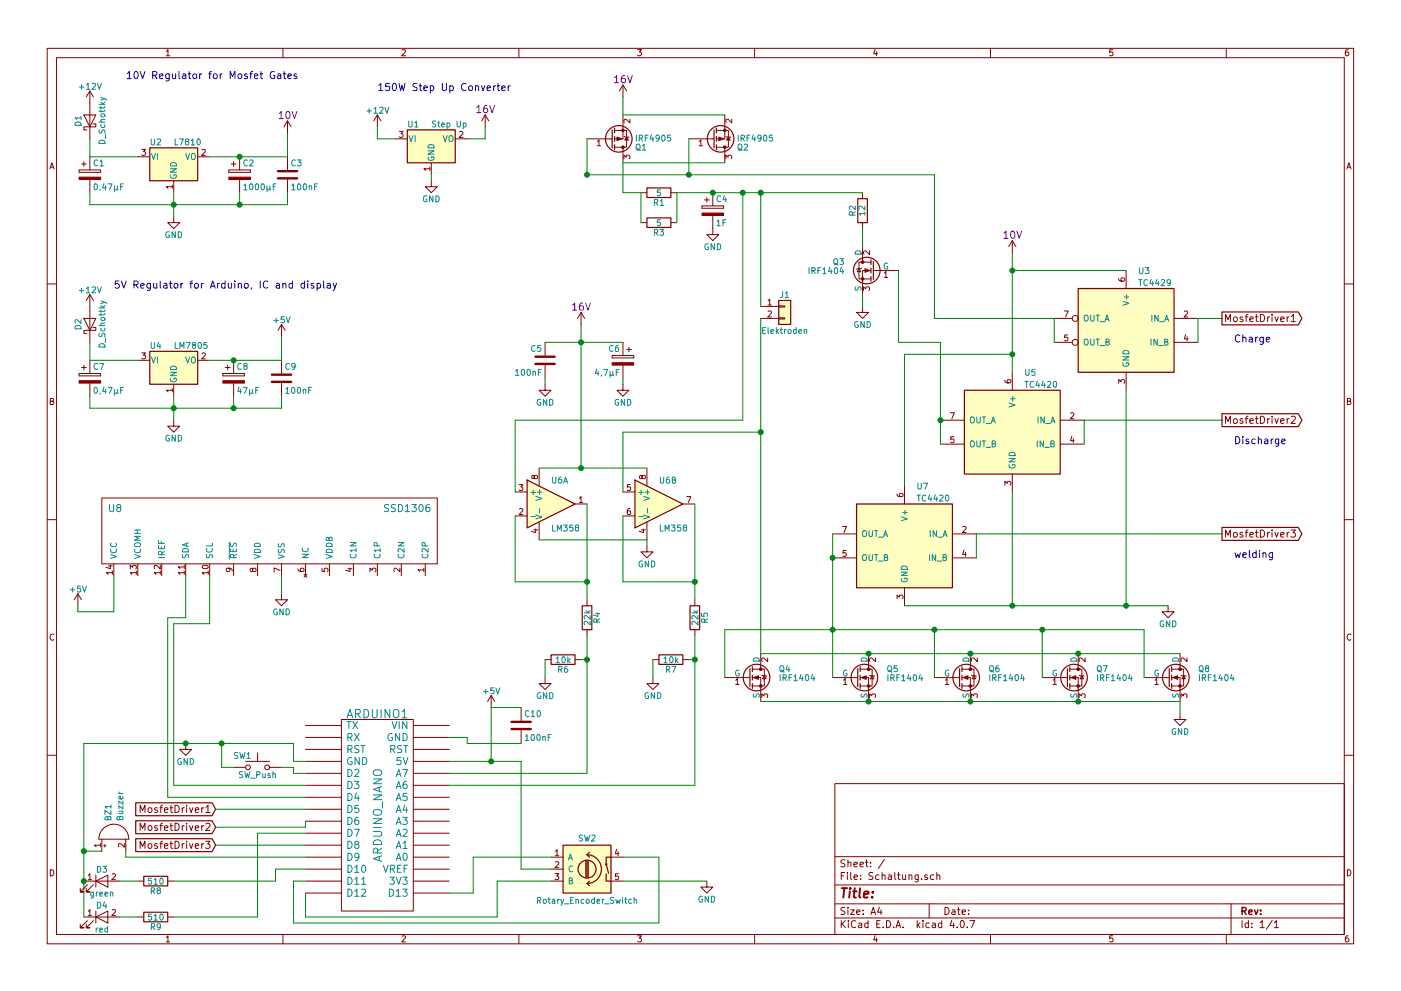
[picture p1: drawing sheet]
EESchema Schematic File Version 2
LIBS:power
LIBS:device
LIBS:switches
LIBS:relays
LIBS:motors
LIBS:transistors
LIBS:conn
LIBS:linear
LIBS:regul
LIBS:74xx
LIBS:cmos4000
LIBS:adc-dac
LIBS:memory
LIBS:xilinx
LIBS:microcontrollers
LIBS:dsp
LIBS:microchip
LIBS:analog_switches
LIBS:motorola
LIBS:texas
LIBS:intel
LIBS:audio
LIBS:interface
LIBS:digital-audio
LIBS:philips
LIBS:display
LIBS:cypress
LIBS:siliconi
LIBS:opto
LIBS:atmel
LIBS:contrib
LIBS:valves
LIBS:arduino
LIBS:SSD1306_OLED-0.91-128x32
LIBS:Rotary-Encoders
LIBS:Schaltung-cache
EELAYER 25 0
EELAYER END
$Descr A4 11693 8268
encoding utf-8
Sheet 1 1
Title ""
Date ""
Rev ""
Comp ""
Comment1 ""
Comment2 ""
Comment3 ""
Comment4 ""
$EndDescr
$Comp
L GND #PWR8
U 1 1
P 5950 1900
F 0 "#PWR8" H 5950 1650 50  0001 C CNN
F 1 "GND" H 5950 1750 50  0000 C CNN
F 2 "" H 5950 1900 50  0001 C CNN
F 3 "" H 5950 1900 50  0001 C CNN
	1    5950 1900
	1    0    0    -1  
$EndComp
$Comp
L CP C4
U 1 1
P 5950 1750
F 0 "C4" H 5975 1850 50  0000 L CNN
F 1 "1F" H 5975 1650 50  0000 L CNN
F 2 "" H 5988 1600 50  0001 C CNN
F 3 "" H 5950 1750 50  0001 C CNN
	1    5950 1750
	1    0    0    -1  
$EndComp
$Comp
L R R3
U 1 1
P 5500 1850
F 0 "R3" V 5580 1850 50  0000 C CNN
F 1 "5" V 5500 1850 50  0000 C CNN
F 2 "" V 5430 1850 50  0001 C CNN
F 3 "" H 5500 1850 50  0001 C CNN
	1    5500 1850
	0    1    1    0   
$EndComp
$Comp
L BUZ11 Q4
U 1 1
P 6250 5650
F 0 "Q4" H 6500 5725 50  0000 L CNN
F 1 "IRF1404" H 6500 5650 50  0000 L CNN
F 2 "TO_SOT_Packages_THT:TO-220_Vertical" H 6500 5575 50  0001 L CIN
F 3 "" H 6250 5650 50  0001 L CNN
	1    6250 5650
	1    0    0    -1  
$EndComp
$Comp
L BUZ11 Q5
U 1 1
P 7150 5650
F 0 "Q5" H 7400 5725 50  0000 L CNN
F 1 "IRF1404" H 7400 5650 50  0000 L CNN
F 2 "TO_SOT_Packages_THT:TO-220_Vertical" H 7400 5575 50  0001 L CIN
F 3 "" H 7150 5650 50  0001 L CNN
	1    7150 5650
	1    0    0    -1  
$EndComp
$Comp
L BUZ11 Q6
U 1 1
P 8000 5650
F 0 "Q6" H 8250 5725 50  0000 L CNN
F 1 "IRF1404" H 8250 5650 50  0000 L CNN
F 2 "TO_SOT_Packages_THT:TO-220_Vertical" H 8250 5575 50  0001 L CIN
F 3 "" H 8000 5650 50  0001 L CNN
	1    8000 5650
	1    0    0    -1  
$EndComp
$Comp
L BUZ11 Q7
U 1 1
P 8900 5650
F 0 "Q7" H 9150 5725 50  0000 L CNN
F 1 "IRF1404" H 9150 5650 50  0000 L CNN
F 2 "TO_SOT_Packages_THT:TO-220_Vertical" H 9150 5575 50  0001 L CIN
F 3 "" H 8900 5650 50  0001 L CNN
	1    8900 5650
	1    0    0    -1  
$EndComp
$Comp
L BUZ11 Q8
U 1 1
P 9750 5650
F 0 "Q8" H 10000 5725 50  0000 L CNN
F 1 "IRF1404" H 10000 5650 50  0000 L CNN
F 2 "TO_SOT_Packages_THT:TO-220_Vertical" H 10000 5575 50  0001 L CIN
F 3 "" H 9750 5650 50  0001 L CNN
	1    9750 5650
	1    0    0    -1  
$EndComp
$Comp
L BSS83P Q1
U 1 1
P 5100 1150
F 0 "Q1" H 5300 1225 50  0000 L CNN
F 1 "IRF4905" H 5300 1150 50  0000 L CNN
F 2 "TO_SOT_Packages_SMD:SOT-23" H 5300 1075 50  0001 L CIN
F 3 "" H 5100 1150 50  0001 L CNN
	1    5100 1150
	1    0    0    1   
$EndComp
$Comp
L BSS83P Q2
U 1 1
P 5950 1150
F 0 "Q2" H 6150 1225 50  0000 L CNN
F 1 "IRF4905" H 6150 1150 50  0000 L CNN
F 2 "TO_SOT_Packages_SMD:SOT-23" H 6150 1075 50  0001 L CIN
F 3 "" H 5950 1150 50  0001 L CNN
	1    5950 1150
	1    0    0    1   
$EndComp
$Comp
L GND #PWR24
U 1 1
P 9850 5950
F 0 "#PWR24" H 9850 5700 50  0001 C CNN
F 1 "GND" H 9850 5800 50  0000 C CNN
F 2 "" H 9850 5950 50  0001 C CNN
F 3 "" H 9850 5950 50  0001 C CNN
	1    9850 5950
	1    0    0    -1  
$EndComp
$Comp
L SW_Push SW1
U 1 1
P 2150 6400
F 0 "SW1" H 2200 6500 50  0000 L CNN
F 1 "SW_Push" H 2150 6340 50  0000 C CNN
F 2 "" H 2150 6600 50  0001 C CNN
F 3 "" H 2150 6600 50  0001 C CNN
	1    2150 6400
	-1   0    0    -1  
$EndComp
$Comp
L Conn_01x02 J1
U 1 1
P 6550 2550
F 0 "J1" H 6550 2650 50  0000 C CNN
F 1 "Elektroden" H 6550 2350 50  0000 C CNN
F 2 "" H 6550 2550 50  0001 C CNN
F 3 "" H 6550 2550 50  0001 C CNN
	1    6550 2550
	1    0    0    -1  
$EndComp
$Comp
L GND #PWR20
U 1 1
P 9750 5050
F 0 "#PWR20" H 9750 4800 50  0001 C CNN
F 1 "GND" H 9750 4900 50  0000 C CNN
F 2 "" H 9750 5050 50  0001 C CNN
F 3 "" H 9750 5050 50  0001 C CNN
	1    9750 5050
	-1   0    0    -1  
$EndComp
$Comp
L LM358 U6
U 1 1
P 4600 4200
F 0 "U6" H 4600 4400 50  0000 L CNN
F 1 "LM358" H 4600 4000 50  0000 L CNN
F 2 "" H 4600 4200 50  0001 C CNN
F 3 "" H 4600 4200 50  0001 C CNN
	1    4600 4200
	1    0    0    -1  
$EndComp
$Comp
L LM358 U6
U 2 1
P 5500 4200
F 0 "U6" H 5500 4400 50  0000 L CNN
F 1 "LM358" H 5500 4000 50  0000 L CNN
F 2 "" H 5500 4200 50  0001 C CNN
F 3 "" H 5500 4200 50  0001 C CNN
	2    5500 4200
	1    0    0    -1  
$EndComp
$Comp
L ARDUINO_NANO ARDUINO1
U 1 1
P 3150 6800
F 0 "ARDUINO1" H 3150 7650 70  0000 C CNN
F 1 "ARDUINO_NANO" V 3150 6800 70  0000 C CNN
F 2 "" H 3150 6800 60  0000 C CNN
F 3 "" H 3150 6800 60  0000 C CNN
	1    3150 6800
	1    0    0    -1  
$EndComp
$Comp
L AP1117-50 U4
U 1 1
P 1450 3000
F 0 "U4" H 1300 3125 50  0000 C CNN
F 1 "LM7805" H 1450 3125 50  0000 L CNN
F 2 "TO_SOT_Packages_SMD:SOT-223-3Lead_TabPin2" H 1450 3200 50  0001 C CNN
F 3 "" H 1550 2750 50  0001 C CNN
	1    1450 3000
	1    0    0    -1  
$EndComp
$Comp
L CP C7
U 1 1
P 750 3150
F 0 "C7" H 775 3250 50  0000 L CNN
F 1 "0,47µF" H 775 3050 50  0000 L CNN
F 2 "" H 788 3000 50  0001 C CNN
F 3 "" H 750 3150 50  0001 C CNN
	1    750  3150
	1    0    0    -1  
$EndComp
$Comp
L CP C8
U 1 1
P 1950 3150
F 0 "C8" H 1975 3250 50  0000 L CNN
F 1 "47µF" H 1975 3050 50  0000 L CNN
F 2 "" H 1988 3000 50  0001 C CNN
F 3 "" H 1950 3150 50  0001 C CNN
	1    1950 3150
	1    0    0    -1  
$EndComp
$Comp
L C C9
U 1 1
P 2350 3150
F 0 "C9" H 2375 3250 50  0000 L CNN
F 1 "100nF" H 2375 3050 50  0000 L CNN
F 2 "" H 2388 3000 50  0001 C CNN
F 3 "" H 2350 3150 50  0001 C CNN
	1    2350 3150
	1    0    0    -1  
$EndComp
$Comp
L GND #PWR16
U 1 1
P 1450 3500
F 0 "#PWR16" H 1450 3250 50  0001 C CNN
F 1 "GND" H 1450 3350 50  0000 C CNN
F 2 "" H 1450 3500 50  0001 C CNN
F 3 "" H 1450 3500 50  0001 C CNN
	1    1450 3500
	1    0    0    -1  
$EndComp
$Comp
L +5V #PWR13
U 1 1
P 2350 2800
F 0 "#PWR13" H 2350 2650 50  0001 C CNN
F 1 "+5V" H 2350 2940 50  0000 C CNN
F 2 "" H 2350 2800 50  0001 C CNN
F 3 "" H 2350 2800 50  0001 C CNN
	1    2350 2800
	1    0    0    -1  
$EndComp
$Comp
L GND #PWR17
U 1 1
P 5400 4550
F 0 "#PWR17" H 5400 4300 50  0001 C CNN
F 1 "GND" H 5400 4400 50  0000 C CNN
F 2 "" H 5400 4550 50  0001 C CNN
F 3 "" H 5400 4550 50  0001 C CNN
	1    5400 4550
	1    0    0    -1  
$EndComp
Text GLabel 10200 2650 2    60   Output ~ 0
MosfetDriver1
$Comp
L C C5
U 1 1
P 4550 3000
F 0 "C5" H 4575 3100 50  0000 L CNN
F 1 "100nF" H 4575 2900 50  0000 L CNN
F 2 "" H 4588 2850 50  0001 C CNN
F 3 "" H 4550 3000 50  0001 C CNN
	1    4550 3000
	-1   0    0    -1  
$EndComp
$Comp
L GND #PWR14
U 1 1
P 4550 3200
F 0 "#PWR14" H 4550 2950 50  0001 C CNN
F 1 "GND" H 4550 3050 50  0000 C CNN
F 2 "" H 4550 3200 50  0001 C CNN
F 3 "" H 4550 3200 50  0001 C CNN
	1    4550 3200
	-1   0    0    -1  
$EndComp
$Comp
L +5V #PWR23
U 1 1
P 4100 5900
F 0 "#PWR23" H 4100 5750 50  0001 C CNN
F 1 "+5V" H 4100 6040 50  0000 C CNN
F 2 "" H 4100 5900 50  0001 C CNN
F 3 "" H 4100 5900 50  0001 C CNN
	1    4100 5900
	1    0    0    -1  
$EndComp
$Comp
L GND #PWR25
U 1 1
P 1550 6200
F 0 "#PWR25" H 1550 5950 50  0001 C CNN
F 1 "GND" H 1550 6050 50  0000 C CNN
F 2 "" H 1550 6200 50  0001 C CNN
F 3 "" H 1550 6200 50  0001 C CNN
	1    1550 6200
	1    0    0    -1  
$EndComp
Text GLabel 10200 3500 2    60   Output ~ 0
MosfetDriver2
$Comp
L MIC4427 U7
U 1 1
P 7550 4550
F 0 "U7" H 7450 5050 50  0000 R CNN
F 1 "TC4420" H 7450 4950 50  0000 R CNN
F 2 "" H 7550 4250 50  0001 C CNN
F 3 "" H 7550 4250 50  0001 C CNN
	1    7550 4550
	-1   0    0    -1  
$EndComp
$Comp
L R R2
U 1 1
P 7200 1750
F 0 "R2" V 7280 1750 50  0000 C CNN
F 1 "12" V 7200 1750 50  0000 C CNN
F 2 "" V 7130 1750 50  0001 C CNN
F 3 "" H 7200 1750 50  0001 C CNN
	1    7200 1750
	-1   0    0    1   
$EndComp
$Comp
L BUZ11 Q3
U 1 1
P 7300 2250
F 0 "Q3" H 7550 2325 50  0000 L CNN
F 1 "IRF1404" H 7550 2250 50  0000 L CNN
F 2 "TO_SOT_Packages_THT:TO-220_Vertical" H 7550 2175 50  0001 L CIN
F 3 "" H 7300 2250 50  0001 L CNN
	1    7300 2250
	-1   0    0    -1  
$EndComp
$Comp
L GND #PWR11
U 1 1
P 7200 2550
F 0 "#PWR11" H 7200 2300 50  0001 C CNN
F 1 "GND" H 7200 2400 50  0000 C CNN
F 2 "" H 7200 2550 50  0001 C CNN
F 3 "" H 7200 2550 50  0001 C CNN
	1    7200 2550
	1    0    0    -1  
$EndComp
$Comp
L MIC4427 U5
U 1 1
P 8450 3600
F 0 "U5" H 8350 4100 50  0000 R CNN
F 1 "TC4420" H 8350 4000 50  0000 R CNN
F 2 "" H 8450 3300 50  0001 C CNN
F 3 "" H 8450 3300 50  0001 C CNN
	1    8450 3600
	-1   0    0    -1  
$EndComp
$Comp
L MIC4426 U3
U 1 1
P 9400 2750
F 0 "U3" H 9300 3250 50  0000 R CNN
F 1 "TC4429" H 9300 3150 50  0000 R CNN
F 2 "" H 9400 2450 50  0001 C CNN
F 3 "" H 9400 2450 50  0001 C CNN
	1    9400 2750
	-1   0    0    -1  
$EndComp
Text GLabel 10200 4450 2    60   Output ~ 0
MosfetDriver3
Text Notes 10300 3700 0    60   ~ 0
Discharge
Text Notes 10300 2850 0    60   ~ 0
Charge
Text Notes 10300 4650 0    60   ~ 0
welding
$Comp
L CP C6
U 1 1
P 5200 3000
F 0 "C6" H 5225 3100 50  0000 L CNN
F 1 "4,7µF" H 5225 2900 50  0000 L CNN
F 2 "" H 5238 2850 50  0001 C CNN
F 3 "" H 5200 3000 50  0001 C CNN
	1    5200 3000
	-1   0    0    -1  
$EndComp
$Comp
L GND #PWR15
U 1 1
P 5200 3200
F 0 "#PWR15" H 5200 2950 50  0001 C CNN
F 1 "GND" H 5200 3050 50  0000 C CNN
F 2 "" H 5200 3200 50  0001 C CNN
F 3 "" H 5200 3200 50  0001 C CNN
	1    5200 3200
	-1   0    0    -1  
$EndComp
Text GLabel 1800 6750 0    60   Input ~ 0
MosfetDriver1
Text GLabel 1800 6900 0    60   Input ~ 0
MosfetDriver2
Text GLabel 1800 7050 0    60   Input ~ 0
MosfetDriver3
$Comp
L R R4
U 1 1
P 4900 5150
F 0 "R4" V 4980 5150 50  0000 C CNN
F 1 "22k" V 4900 5150 50  0000 C CNN
F 2 "" V 4830 5150 50  0001 C CNN
F 3 "" H 4900 5150 50  0001 C CNN
	1    4900 5150
	1    0    0    -1  
$EndComp
$Comp
L R R5
U 1 1
P 5800 5150
F 0 "R5" V 5880 5150 50  0000 C CNN
F 1 "22k" V 5800 5150 50  0000 C CNN
F 2 "" V 5730 5150 50  0001 C CNN
F 3 "" H 5800 5150 50  0001 C CNN
	1    5800 5150
	1    0    0    -1  
$EndComp
$Comp
L R R6
U 1 1
P 4700 5500
F 0 "R6" V 4780 5500 50  0000 C CNN
F 1 "10k" V 4700 5500 50  0000 C CNN
F 2 "" V 4630 5500 50  0001 C CNN
F 3 "" H 4700 5500 50  0001 C CNN
	1    4700 5500
	0    1    1    0   
$EndComp
$Comp
L R R7
U 1 1
P 5600 5500
F 0 "R7" V 5680 5500 50  0000 C CNN
F 1 "10k" V 5600 5500 50  0000 C CNN
F 2 "" V 5530 5500 50  0001 C CNN
F 3 "" H 5600 5500 50  0001 C CNN
	1    5600 5500
	0    1    1    0   
$EndComp
$Comp
L GND #PWR21
U 1 1
P 4550 5650
F 0 "#PWR21" H 4550 5400 50  0001 C CNN
F 1 "GND" H 4550 5500 50  0000 C CNN
F 2 "" H 4550 5650 50  0001 C CNN
F 3 "" H 4550 5650 50  0001 C CNN
	1    4550 5650
	1    0    0    -1  
$EndComp
$Comp
L GND #PWR22
U 1 1
P 5450 5650
F 0 "#PWR22" H 5450 5400 50  0001 C CNN
F 1 "GND" H 5450 5500 50  0000 C CNN
F 2 "" H 5450 5650 50  0001 C CNN
F 3 "" H 5450 5650 50  0001 C CNN
	1    5450 5650
	1    0    0    -1  
$EndComp
$Comp
L SSD1306 U8
U 1 1
P 2250 4800
F 0 "U8" H 3600 5400 60  0000 R TNN
F 1 "SSD1306" H 900 5400 60  0000 L TNN
F 2 "" H 2250 4800 60  0001 C CNN
F 3 "" H 2250 4800 60  0001 C CNN
	1    2250 4800
	-1   0    0    -1  
$EndComp
$Comp
L +5V #PWR19
U 1 1
P 650 5050
F 0 "#PWR19" H 650 4900 50  0001 C CNN
F 1 "+5V" H 650 5190 50  0000 C CNN
F 2 "" H 650 5050 50  0001 C CNN
F 3 "" H 650 5050 50  0001 C CNN
	1    650  5050
	1    0    0    -1  
$EndComp
$Comp
L GND #PWR18
U 1 1
P 2350 4950
F 0 "#PWR18" H 2350 4700 50  0001 C CNN
F 1 "GND" H 2350 4800 50  0000 C CNN
F 2 "" H 2350 4950 50  0001 C CNN
F 3 "" H 2350 4950 50  0001 C CNN
	1    2350 4950
	1    0    0    -1  
$EndComp
$Comp
L Rotary_Encoder_Switch SW2
U 1 1
P 4900 7250
F 0 "SW2" H 4900 7510 50  0000 C CNN
F 1 "Rotary_Encoder_Switch" H 4900 6990 50  0000 C CNN
F 2 "" H 4800 7410 50  0001 C CNN
F 3 "" H 4900 7510 50  0001 C CNN
	1    4900 7250
	1    0    0    -1  
$EndComp
$Comp
L GND #PWR26
U 1 1
P 5900 7350
F 0 "#PWR26" H 5900 7100 50  0001 C CNN
F 1 "GND" H 5900 7200 50  0000 C CNN
F 2 "" H 5900 7350 50  0001 C CNN
F 3 "" H 5900 7350 50  0001 C CNN
	1    5900 7350
	1    0    0    -1  
$EndComp
$Comp
L +15V #PWR1
U 1 1
P 5200 800
F 0 "#PWR1" H 5200 650 50  0001 C CNN
F 1 "+15V" H 5200 940 50  0001 C CNN
F 2 "" H 5200 800 50  0001 C CNN
F 3 "" H 5200 800 50  0001 C CNN
F 4 "16V" H 5200 950 60  0000 C CNN "meins"
	1    5200 800 
	1    0    0    -1  
$EndComp
Connection ~ 5950 1600
Wire Wire Line
	5650 1600 7200 1600
Wire Wire Line
	8450 2100 8450 3100
Wire Wire Line
	750  3400 2350 3400
Wire Wire Line
	1950 3400 1950 3300
Wire Wire Line
	2350 3400 2350 3300
Wire Wire Line
	750  3000 1150 3000
Connection ~ 1950 3000
Wire Wire Line
	1450 3300 1450 3500
Connection ~ 1950 3400
Connection ~ 1450 3400
Wire Wire Line
	750  3000 750  2850
Wire Wire Line
	6350 5850 9850 5850
Connection ~ 9000 5850
Connection ~ 8100 5850
Connection ~ 7250 5850
Wire Wire Line
	9850 5850 9850 5950
Wire Wire Line
	6350 5450 9850 5450
Connection ~ 7250 5450
Connection ~ 8100 5450
Connection ~ 9000 5450
Wire Wire Line
	6350 2650 6350 5450
Wire Wire Line
	6050 950  5200 950 
Wire Wire Line
	6050 1350 5200 1350
Wire Wire Line
	5200 1350 5200 1600
Wire Wire Line
	5200 950  5200 800 
Wire Wire Line
	5750 1450 5750 1150
Wire Wire Line
	4500 3900 5400 3900
Wire Wire Line
	4500 4500 5400 4500
Connection ~ 6200 1600
Wire Wire Line
	2350 3000 2350 2800
Connection ~ 4850 3900
Connection ~ 5750 1450
Wire Wire Line
	6050 5650 6050 5250
Wire Wire Line
	6050 5250 9550 5250
Wire Wire Line
	6950 4450 6950 5650
Wire Wire Line
	7800 5250 7800 5650
Connection ~ 6950 5250
Wire Wire Line
	8700 5250 8700 5650
Connection ~ 7800 5250
Wire Wire Line
	9550 5250 9550 5650
Connection ~ 8700 5250
Wire Wire Line
	4850 2700 4850 3900
Wire Wire Line
	4550 2850 5200 2850
Wire Wire Line
	4550 3150 4550 3200
Wire Wire Line
	5400 4500 5400 4550
Wire Wire Line
	6200 1600 6200 3500
Wire Wire Line
	6200 3500 4300 3500
Wire Wire Line
	4300 3500 4300 4100
Wire Wire Line
	5200 4100 5200 3600
Wire Wire Line
	5200 3600 6350 3600
Connection ~ 6350 3600
Wire Wire Line
	4100 5900 4100 6350
Wire Wire Line
	3750 6350 4350 6350
Wire Wire Line
	4900 1450 7800 1450
Connection ~ 4900 1450
Wire Wire Line
	4900 1150 4900 1450
Wire Wire Line
	6350 1600 6350 2550
Connection ~ 6350 1600
Wire Wire Line
	7200 1900 7200 2050
Wire Wire Line
	7200 2450 7200 2550
Wire Wire Line
	9400 2250 8450 2250
Wire Wire Line
	7550 4050 7550 2950
Wire Wire Line
	7550 2950 8450 2950
Connection ~ 8450 2950
Wire Wire Line
	7550 5050 9750 5050
Wire Wire Line
	9400 3250 9400 5050
Connection ~ 9400 5050
Wire Wire Line
	8450 4100 8450 5050
Connection ~ 8450 5050
Wire Wire Line
	10200 2650 10000 2650
Wire Wire Line
	10000 2650 10000 2850
Wire Wire Line
	10200 3500 9050 3500
Wire Wire Line
	9050 3500 9050 3700
Wire Wire Line
	10200 4450 8150 4450
Wire Wire Line
	8150 4450 8150 4650
Wire Wire Line
	8800 2850 8800 2650
Wire Wire Line
	7800 1450 7800 2650
Wire Wire Line
	7800 2650 8800 2650
Wire Wire Line
	7850 2850 7850 3700
Wire Wire Line
	7850 2850 7500 2850
Wire Wire Line
	7500 2850 7500 2250
Connection ~ 7850 3500
Connection ~ 6950 4650
Connection ~ 4850 2850
Wire Wire Line
	5200 3150 5200 3200
Wire Wire Line
	700  6200 2450 6200
Wire Wire Line
	2450 6400 2350 6400
Wire Wire Line
	1950 6400 1850 6400
Wire Wire Line
	1850 6400 1850 6200
Connection ~ 1850 6200
Wire Wire Line
	2550 6900 2550 6850
Wire Wire Line
	1800 7050 2550 7050
Wire Wire Line
	1800 6900 2550 6900
Wire Wire Line
	1800 6750 2550 6750
Wire Wire Line
	5200 4300 5200 4850
Wire Wire Line
	5200 4850 5800 4850
Connection ~ 5800 4850
Wire Wire Line
	4300 4300 4300 4850
Wire Wire Line
	4300 4850 4900 4850
Connection ~ 4900 4850
Wire Wire Line
	4900 4200 4900 5000
Wire Wire Line
	5800 4200 5800 5000
Wire Wire Line
	4900 5300 4900 6450
Wire Wire Line
	4900 5500 4850 5500
Wire Wire Line
	4550 5500 4550 5650
Wire Wire Line
	5800 5300 5800 6550
Wire Wire Line
	5800 5500 5750 5500
Wire Wire Line
	5450 5500 5450 5650
Wire Wire Line
	4900 6450 3750 6450
Connection ~ 4900 5500
Wire Wire Line
	5800 6550 3750 6550
Connection ~ 5800 5500
Wire Wire Line
	2450 6200 2450 6350
Wire Wire Line
	2450 6350 2550 6350
Wire Wire Line
	2450 6400 2450 6450
Wire Wire Line
	2450 6450 2550 6450
Wire Wire Line
	2550 6550 1450 6550
Wire Wire Line
	1450 6550 1450 5200
Wire Wire Line
	1450 5200 1750 5200
Wire Wire Line
	1750 5200 1750 4800
Wire Wire Line
	2550 6650 1400 6650
Wire Wire Line
	1400 6650 1400 5150
Wire Wire Line
	1400 5150 1550 5150
Wire Wire Line
	1550 5150 1550 4800
Wire Wire Line
	950  4800 950  5100
Wire Wire Line
	950  5100 650  5100
Wire Wire Line
	650  5100 650  5050
Wire Wire Line
	2350 4800 2350 4950
Wire Wire Line
	5500 7150 5500 7700
Connection ~ 4100 6350
Wire Wire Line
	4600 7150 3950 7150
Wire Wire Line
	3950 7150 3950 7450
Wire Wire Line
	3950 7450 3750 7450
Wire Wire Line
	2550 7350 2450 7350
Wire Wire Line
	2450 7350 2450 7700
Wire Wire Line
	4150 7650 4150 7350
Wire Wire Line
	4150 7350 4600 7350
Wire Wire Line
	2550 7450 2550 7650
Wire Wire Line
	2550 7650 4150 7650
Wire Wire Line
	4600 7250 4350 7250
Wire Wire Line
	2450 7700 5500 7700
Wire Wire Line
	4350 7250 4350 6350
Wire Wire Line
	5200 7150 5500 7150
Wire Wire Line
	5200 7350 5900 7350
$Comp
L R R1
U 1 1
P 5500 1600
F 0 "R1" V 5580 1600 50  0000 C CNN
F 1 "5" V 5500 1600 50  0000 C CNN
F 2 "" V 5430 1600 50  0001 C CNN
F 3 "" H 5500 1600 50  0001 C CNN
	1    5500 1600
	0    1    1    0   
$EndComp
Wire Wire Line
	5350 1600 5350 1850
Wire Wire Line
	5650 1600 5650 1850
Wire Wire Line
	5200 1600 5350 1600
$Comp
L AP1117-50 U2
U 1 1
P 1450 1300
F 0 "U2" H 1300 1425 50  0000 C CNN
F 1 "L7810" H 1450 1425 50  0000 L CNN
F 2 "TO_SOT_Packages_SMD:SOT-223-3Lead_TabPin2" H 1450 1500 50  0001 C CNN
F 3 "" H 1550 1050 50  0001 C CNN
	1    1450 1300
	1    0    0    -1  
$EndComp
$Comp
L CP C1
U 1 1
P 750 1450
F 0 "C1" H 775 1550 50  0000 L CNN
F 1 "0,47µF" H 775 1350 50  0000 L CNN
F 2 "" H 788 1300 50  0001 C CNN
F 3 "" H 750 1450 50  0001 C CNN
	1    750  1450
	1    0    0    -1  
$EndComp
$Comp
L CP C2
U 1 1
P 2000 1450
F 0 "C2" H 2025 1550 50  0000 L CNN
F 1 "1000µF" H 2025 1350 50  0000 L CNN
F 2 "" H 2038 1300 50  0001 C CNN
F 3 "" H 2000 1450 50  0001 C CNN
	1    2000 1450
	1    0    0    -1  
$EndComp
$Comp
L C C3
U 1 1
P 2400 1450
F 0 "C3" H 2425 1550 50  0000 L CNN
F 1 "100nF" H 2425 1350 50  0000 L CNN
F 2 "" H 2438 1300 50  0001 C CNN
F 3 "" H 2400 1450 50  0001 C CNN
	1    2400 1450
	1    0    0    -1  
$EndComp
$Comp
L GND #PWR7
U 1 1
P 1450 1800
F 0 "#PWR7" H 1450 1550 50  0001 C CNN
F 1 "GND" H 1450 1650 50  0000 C CNN
F 2 "" H 1450 1800 50  0001 C CNN
F 3 "" H 1450 1800 50  0001 C CNN
	1    1450 1800
	1    0    0    -1  
$EndComp
Wire Wire Line
	750  1700 2400 1700
Wire Wire Line
	2000 1700 2000 1600
Wire Wire Line
	2400 1700 2400 1600
Wire Wire Line
	750  1300 1150 1300
Connection ~ 2000 1300
Wire Wire Line
	1450 1600 1450 1800
Connection ~ 2000 1700
Connection ~ 1450 1700
Wire Wire Line
	750  1300 750  1150
Wire Wire Line
	2400 1300 2400 1100
$Comp
L +12V #PWR2
U 1 1
P 750 850
F 0 "#PWR2" H 750 700 50  0001 C CNN
F 1 "+12V" H 750 990 50  0000 C CNN
F 2 "" H 750 850 50  0001 C CNN
F 3 "" H 750 850 50  0001 C CNN
	1    750  850 
	1    0    0    -1  
$EndComp
$Comp
L +12V #PWR10
U 1 1
P 750 2550
F 0 "#PWR10" H 750 2400 50  0001 C CNN
F 1 "+12V" H 750 2690 50  0000 C CNN
F 2 "" H 750 2550 50  0001 C CNN
F 3 "" H 750 2550 50  0001 C CNN
	1    750  2550
	1    0    0    -1  
$EndComp
$Comp
L +15V #PWR5
U 1 1
P 2400 1100
F 0 "#PWR5" H 2400 950 50  0001 C CNN
F 1 "+15V" H 2400 1240 50  0001 C CNN
F 2 "" H 2400 1100 50  0001 C CNN
F 3 "" H 2400 1100 50  0001 C CNN
F 4 "10V" H 2400 1250 60  0000 C CNN "meins"
	1    2400 1100
	1    0    0    -1  
$EndComp
$Comp
L +15V #PWR9
U 1 1
P 8450 2100
F 0 "#PWR9" H 8450 1950 50  0001 C CNN
F 1 "+15V" H 8450 2240 50  0001 C CNN
F 2 "" H 8450 2100 50  0001 C CNN
F 3 "" H 8450 2100 50  0001 C CNN
F 4 "10V" H 8450 2250 60  0000 C CNN "meins"
	1    8450 2100
	1    0    0    -1  
$EndComp
Connection ~ 8450 2250
Wire Wire Line
	1750 1300 2400 1300
Wire Wire Line
	750  3400 750  3300
Wire Wire Line
	750  1600 750  1700
$Comp
L +15V #PWR12
U 1 1
P 4850 2700
F 0 "#PWR12" H 4850 2550 50  0001 C CNN
F 1 "+15V" H 4850 2840 50  0001 C CNN
F 2 "" H 4850 2700 50  0001 C CNN
F 3 "" H 4850 2700 50  0001 C CNN
F 4 "16V" H 4850 2850 60  0000 C CNN "meins"
	1    4850 2700
	1    0    0    -1  
$EndComp
Wire Wire Line
	1750 3000 2350 3000
$Comp
L C C10
U 1 1
P 4350 6050
F 0 "C10" H 4375 6150 50  0000 L CNN
F 1 "100nF" H 4375 5950 50  0000 L CNN
F 2 "" H 4388 5900 50  0001 C CNN
F 3 "" H 4350 6050 50  0001 C CNN
	1    4350 6050
	1    0    0    -1  
$EndComp
Wire Wire Line
	4350 5900 4100 5900
Wire Wire Line
	4350 6200 3900 6200
Wire Wire Line
	3900 6200 3900 6150
Wire Wire Line
	3900 6150 3750 6150
$Comp
L AP1117-50 U1
U 1 1
P 3600 1150
F 0 "U1" H 3450 1275 50  0000 C CNN
F 1 "Step Up" H 3600 1275 50  0000 L CNN
F 2 "TO_SOT_Packages_SMD:SOT-223-3Lead_TabPin2" H 3600 1350 50  0001 C CNN
F 3 "" H 3700 900 50  0001 C CNN
	1    3600 1150
	1    0    0    -1  
$EndComp
$Comp
L GND #PWR6
U 1 1
P 3600 1500
F 0 "#PWR6" H 3600 1250 50  0001 C CNN
F 1 "GND" H 3600 1350 50  0000 C CNN
F 2 "" H 3600 1500 50  0001 C CNN
F 3 "" H 3600 1500 50  0001 C CNN
	1    3600 1500
	1    0    0    -1  
$EndComp
Wire Wire Line
	3600 1450 3600 1500
$Comp
L +12V #PWR3
U 1 1
P 3150 1050
F 0 "#PWR3" H 3150 900 50  0001 C CNN
F 1 "+12V" H 3150 1190 50  0000 C CNN
F 2 "" H 3150 1050 50  0001 C CNN
F 3 "" H 3150 1050 50  0001 C CNN
	1    3150 1050
	1    0    0    -1  
$EndComp
$Comp
L D_Schottky D1
U 1 1
P 750 1000
F 0 "D1" H 750 1100 50  0000 C CNN
F 1 "D_Schottky" H 750 900 50  0000 C CNN
F 2 "" H 750 1000 50  0001 C CNN
F 3 "" H 750 1000 50  0001 C CNN
	1    750  1000
	0    -1   -1   0   
$EndComp
$Comp
L D_Schottky D2
U 1 1
P 750 2700
F 0 "D2" H 750 2800 50  0000 C CNN
F 1 "D_Schottky" H 750 2600 50  0000 C CNN
F 2 "" H 750 2700 50  0001 C CNN
F 3 "" H 750 2700 50  0001 C CNN
	1    750  2700
	0    -1   -1   0   
$EndComp
$Comp
L +15V #PWR4
U 1 1
P 4050 1050
F 0 "#PWR4" H 4050 900 50  0001 C CNN
F 1 "+15V" H 4050 1190 50  0001 C CNN
F 2 "" H 4050 1050 50  0001 C CNN
F 3 "" H 4050 1050 50  0001 C CNN
F 4 "16V" H 4050 1200 60  0000 C CNN "meins"
	1    4050 1050
	1    0    0    -1  
$EndComp
Wire Wire Line
	3300 1150 3150 1150
Wire Wire Line
	3150 1150 3150 1050
Wire Wire Line
	4050 1050 4050 1150
Wire Wire Line
	4050 1150 3900 1150
Text Notes 1050 650  0    60   ~ 0
10V Regulator for Mosfet Gates
Text Notes 3150 750  0    60   ~ 0
150W Step Up Converter
Text Notes 950  2400 0    60   ~ 0
5V Regulator for Arduino, IC and display
$Comp
L Buzzer BZ1
U 1 1
P 950 7000
F 0 "BZ1" H 1100 7050 50  0000 L CNN
F 1 "Buzzer" H 1100 6950 50  0000 L CNN
F 2 "" V 925 7100 50  0001 C CNN
F 3 "" V 925 7100 50  0001 C CNN
	1    950  7000
	0    -1   -1   0   
$EndComp
Wire Wire Line
	700  6200 700  7650
Wire Wire Line
	700  7100 850  7100
Connection ~ 1550 6200
Wire Wire Line
	1050 7100 1050 7150
Wire Wire Line
	1050 7150 2550 7150
$Comp
L LED D3
U 1 1
P 850 7350
F 0 "D3" H 850 7450 50  0000 C CNN
F 1 "green" H 850 7250 50  0000 C CNN
F 2 "" H 850 7350 50  0001 C CNN
F 3 "" H 850 7350 50  0001 C CNN
	1    850  7350
	1    0    0    -1  
$EndComp
$Comp
L LED D4
U 1 1
P 850 7650
F 0 "D4" H 850 7750 50  0000 C CNN
F 1 "red" H 850 7550 50  0000 C CNN
F 2 "" H 850 7650 50  0001 C CNN
F 3 "" H 850 7650 50  0001 C CNN
	1    850  7650
	1    0    0    -1  
$EndComp
Connection ~ 700  7100
Connection ~ 700  7350
Wire Wire Line
	2300 7350 2300 7250
Wire Wire Line
	2300 7250 2550 7250
Wire Wire Line
	2550 6950 2150 6950
Wire Wire Line
	2150 6950 2150 7650
$Comp
L R R8
U 1 1
P 1300 7350
F 0 "R8" V 1380 7350 50  0000 C CNN
F 1 "510" V 1300 7350 50  0000 C CNN
F 2 "" V 1230 7350 50  0001 C CNN
F 3 "" H 1300 7350 50  0001 C CNN
	1    1300 7350
	0    1    1    0   
$EndComp
$Comp
L R R9
U 1 1
P 1300 7650
F 0 "R9" V 1380 7650 50  0000 C CNN
F 1 "510" V 1300 7650 50  0000 C CNN
F 2 "" V 1230 7650 50  0001 C CNN
F 3 "" H 1300 7650 50  0001 C CNN
	1    1300 7650
	0    1    1    0   
$EndComp
Wire Wire Line
	1150 7350 1000 7350
Wire Wire Line
	1150 7650 1000 7650
Wire Wire Line
	1450 7350 2300 7350
Wire Wire Line
	2150 7650 1450 7650
$EndSCHEMATC
